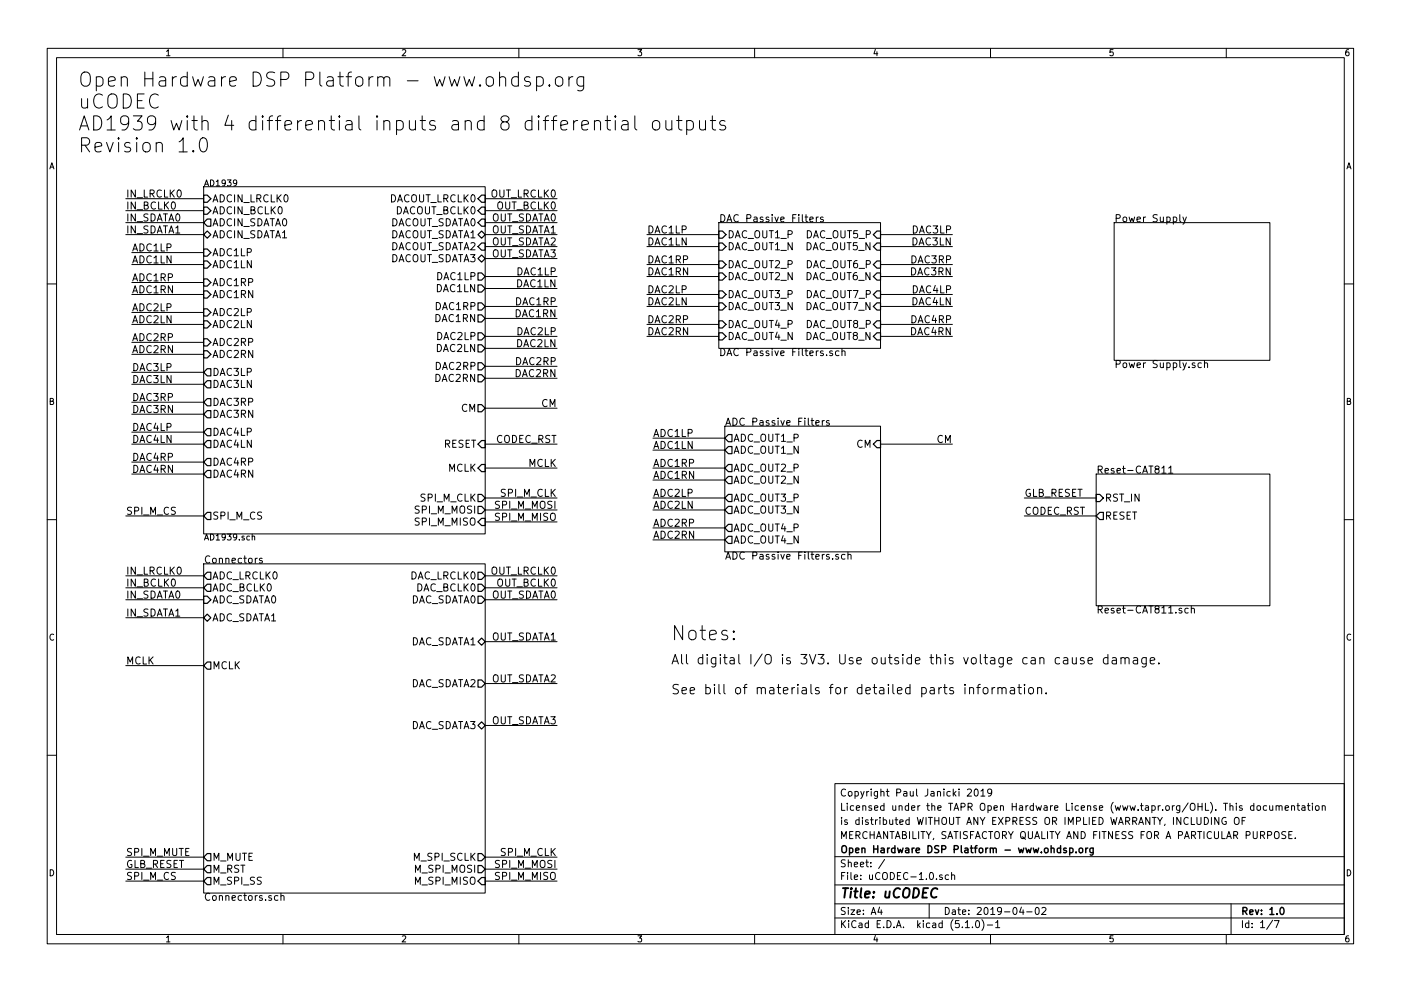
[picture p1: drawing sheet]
EESchema Schematic File Version 4
LIBS:uCODEC-1.0-cache
EELAYER 29 0
EELAYER END
$Descr A4 11693 8268
encoding utf-8
Sheet 1 7
Title "uCODEC"
Date "2019-04-02"
Rev "1.0"
Comp "Open Hardware DSP Platform - www.ohdsp.org"
Comment1 "MERCHANTABILITY, SATISFACTORY QUALITY AND FITNESS FOR A PARTICULAR PURPOSE."
Comment2 "is distributed WITHOUT ANY EXPRESS OR IMPLIED WARRANTY, INCLUDING OF"
Comment3 "Licensed under the TAPR Open Hardware License (www.tapr.org/OHL). This documentation"
Comment4 "Copyright Paul Janicki 2019"
$EndDescr
$Sheet
S 1700 1550 2350 2900
U 54BE4270
F0 "AD1939" 50
F1 "AD1939.sch" 50
F2 "ADCIN_LRCLK0" I L 1700 1650 60 
F3 "ADCIN_BCLK0" I L 1700 1750 60 
F4 "ADCIN_SDATA0" O L 1700 1850 60 
F5 "ADCIN_SDATA1" B L 1700 1950 60 
F6 "DACOUT_LRCLK0" I R 4050 1650 60 
F7 "DACOUT_BCLK0" I R 4050 1750 60 
F8 "DACOUT_SDATA0" I R 4050 1850 60 
F9 "DACOUT_SDATA1" B R 4050 1950 60 
F10 "DACOUT_SDATA2" I R 4050 2050 60 
F11 "DACOUT_SDATA3" B R 4050 2150 60 
F12 "MCLK" I R 4050 3900 60 
F13 "SPI_M_CLK" O R 4050 4150 60 
F14 "SPI_M_MISO" I R 4050 4350 60 
F15 "SPI_M_MOSI" O R 4050 4250 60 
F16 "SPI_M_CS" O L 1700 4300 60 
F17 "RESET" I R 4050 3700 60 
F18 "ADC2RN" I L 1700 2950 60 
F19 "ADC2RP" I L 1700 2850 60 
F20 "ADC2LN" I L 1700 2700 60 
F21 "ADC2LP" I L 1700 2600 60 
F22 "ADC1RN" I L 1700 2450 60 
F23 "ADC1RP" I L 1700 2350 60 
F24 "ADC1LN" I L 1700 2200 60 
F25 "ADC1LP" I L 1700 2100 60 
F26 "DAC1LP" O R 4050 2300 60 
F27 "DAC1LN" O R 4050 2400 60 
F28 "DAC1RP" O R 4050 2550 60 
F29 "DAC1RN" O R 4050 2650 60 
F30 "DAC2LP" O R 4050 2800 60 
F31 "DAC2LN" O R 4050 2900 60 
F32 "DAC2RP" O R 4050 3050 60 
F33 "DAC2RN" O R 4050 3150 60 
F34 "DAC3LP" O L 1700 3100 60 
F35 "DAC3LN" O L 1700 3200 60 
F36 "DAC3RP" O L 1700 3350 60 
F37 "DAC3RN" O L 1700 3450 60 
F38 "DAC4LP" O L 1700 3600 60 
F39 "DAC4LN" O L 1700 3700 60 
F40 "DAC4RP" O L 1700 3850 60 
F41 "DAC4RN" O L 1700 3950 60 
F42 "CM" O R 4050 3400 60 
$EndSheet
$Sheet
S 9300 1850 1300 1150
U 54DA50D9
F0 "Power Supply" 60
F1 "Power Supply.sch" 60
$EndSheet
Text Label 1050 1650 0    60   ~ 0
IN_LRCLK0
Text Label 1050 1750 0    60   ~ 0
IN_BCLK0
Text Label 1050 1850 0    60   ~ 0
IN_SDATA0
Text Label 1050 1950 0    60   ~ 0
IN_SDATA1
Wire Wire Line
	1050 1650 1700 1650
Wire Wire Line
	1700 1750 1050 1750
Wire Wire Line
	1050 1850 1700 1850
Wire Wire Line
	1700 1950 1050 1950
Text Label 4650 1650 2    60   ~ 0
OUT_LRCLK0
Text Label 4650 1750 2    60   ~ 0
OUT_BCLK0
Text Label 4650 1850 2    60   ~ 0
OUT_SDATA0
Wire Wire Line
	4050 1650 4650 1650
Wire Wire Line
	4650 1750 4050 1750
Wire Wire Line
	4050 1850 4650 1850
Text Label 4650 1950 2    60   ~ 0
OUT_SDATA1
Wire Wire Line
	4050 1950 4650 1950
Text Label 4650 2050 2    60   ~ 0
OUT_SDATA2
Wire Wire Line
	4050 2050 4650 2050
Text Label 4650 2150 2    60   ~ 0
OUT_SDATA3
Wire Wire Line
	4050 2150 4650 2150
$Sheet
S 1700 4700 2350 2750
U 54E8D6A6
F0 "Connectors" 60
F1 "Connectors.sch" 60
F2 "ADC_LRCLK0" O L 1700 4800 60 
F3 "ADC_BCLK0" O L 1700 4900 60 
F4 "ADC_SDATA0" I L 1700 5000 60 
F5 "DAC_LRCLK0" O R 4050 4800 60 
F6 "DAC_BCLK0" O R 4050 4900 60 
F7 "DAC_SDATA0" O R 4050 5000 60 
F8 "DAC_SDATA1" B R 4050 5350 60 
F9 "DAC_SDATA2" O R 4050 5700 60 
F10 "DAC_SDATA3" B R 4050 6050 60 
F11 "M_SPI_MISO" I R 4050 7350 60 
F12 "M_SPI_SCLK" O R 4050 7150 60 
F13 "M_SPI_MOSI" O R 4050 7250 60 
F14 "M_MUTE" O L 1700 7150 60 
F15 "M_RST" O L 1700 7250 60 
F16 "ADC_SDATA1" B L 1700 5150 60 
F17 "MCLK" O L 1700 5550 60 
F18 "M_SPI_SS" O L 1700 7350 60 
$EndSheet
Text Label 1050 4800 0    60   ~ 0
IN_LRCLK0
Text Label 1050 4900 0    60   ~ 0
IN_BCLK0
Text Label 1050 5000 0    60   ~ 0
IN_SDATA0
Text Label 1050 5150 0    60   ~ 0
IN_SDATA1
Wire Wire Line
	1050 4800 1700 4800
Wire Wire Line
	1700 4900 1050 4900
Wire Wire Line
	1050 5000 1700 5000
Wire Wire Line
	1700 5150 1050 5150
Text Label 4650 4800 2    60   ~ 0
OUT_LRCLK0
Text Label 4650 4900 2    60   ~ 0
OUT_BCLK0
Text Label 4650 5000 2    60   ~ 0
OUT_SDATA0
Wire Wire Line
	4050 4800 4650 4800
Wire Wire Line
	4650 4900 4050 4900
Wire Wire Line
	4050 5000 4650 5000
Text Label 4650 5350 2    60   ~ 0
OUT_SDATA1
Wire Wire Line
	4050 5350 4650 5350
Text Label 4650 5700 2    60   ~ 0
OUT_SDATA2
Wire Wire Line
	4050 5700 4650 5700
Text Label 4650 6050 2    60   ~ 0
OUT_SDATA3
Wire Wire Line
	4050 6050 4650 6050
Text Label 4650 3900 2    60   ~ 0
MCLK
Wire Wire Line
	4650 3900 4050 3900
Text Label 1050 4300 0    60   ~ 0
SPI_M_CS
Text Label 4650 4150 2    60   ~ 0
SPI_M_CLK
Text Label 4650 4250 2    60   ~ 0
SPI_M_MOSI
Text Label 4650 4350 2    60   ~ 0
SPI_M_MISO
Wire Wire Line
	4650 4150 4050 4150
Wire Wire Line
	4050 4250 4650 4250
Wire Wire Line
	4650 4350 4050 4350
Wire Wire Line
	1700 4300 1050 4300
Text Label 1050 7150 0    60   ~ 0
SPI_M_MUTE
Text Label 1050 7350 0    60   ~ 0
SPI_M_CS
Wire Wire Line
	1700 7150 1050 7150
Wire Wire Line
	1050 7250 1700 7250
Wire Wire Line
	1700 7350 1050 7350
Text Label 4650 7150 2    60   ~ 0
SPI_M_CLK
Text Label 4650 7250 2    60   ~ 0
SPI_M_MOSI
Text Label 4650 7350 2    60   ~ 0
SPI_M_MISO
Wire Wire Line
	4650 7150 4050 7150
Wire Wire Line
	4050 7250 4650 7250
Wire Wire Line
	4650 7350 4050 7350
Text Label 1050 7250 0    60   ~ 0
GLB_RESET
Text Notes 5600 5800 0    79   ~ 0
All digital I/O is 3V3. Use outside this voltage can cause damage.\n\nSee bill of materials for detailed parts information.
Text Notes 5600 5350 0    118  ~ 0
Notes:
Text Notes 650  1275 0    118  ~ 0
Open Hardware DSP Platform - www.ohdsp.org\nuCODEC\nAD1939 with 4 differential inputs and 8 differential outputs\nRevision 1.0
Text Label 8550 4150 0    60   ~ 0
GLB_RESET
Wire Wire Line
	8550 4150 9150 4150
Text Label 4650 2300 2    60   ~ 0
DAC1LP
Text Label 4650 2400 2    60   ~ 0
DAC1LN
Wire Wire Line
	4650 2400 4050 2400
Wire Wire Line
	4050 2300 4650 2300
Text Label 4650 2550 2    60   ~ 0
DAC1RP
Text Label 4650 2650 2    60   ~ 0
DAC1RN
Wire Wire Line
	4650 2650 4050 2650
Wire Wire Line
	4050 2550 4650 2550
Text Label 4650 2800 2    60   ~ 0
DAC2LP
Text Label 4650 2900 2    60   ~ 0
DAC2LN
Wire Wire Line
	4650 2900 4050 2900
Wire Wire Line
	4050 2800 4650 2800
Text Label 4650 3050 2    60   ~ 0
DAC2RP
Text Label 4650 3150 2    60   ~ 0
DAC2RN
Wire Wire Line
	4650 3150 4050 3150
Wire Wire Line
	4050 3050 4650 3050
Text Label 1100 3100 0    60   ~ 0
DAC3LP
Text Label 1100 3200 0    60   ~ 0
DAC3LN
Wire Wire Line
	1100 3200 1700 3200
Wire Wire Line
	1700 3100 1100 3100
Text Label 1100 3350 0    60   ~ 0
DAC3RP
Text Label 1100 3450 0    60   ~ 0
DAC3RN
Wire Wire Line
	1100 3450 1700 3450
Wire Wire Line
	1700 3350 1100 3350
Text Label 1100 3600 0    60   ~ 0
DAC4LP
Text Label 1100 3700 0    60   ~ 0
DAC4LN
Wire Wire Line
	1100 3700 1700 3700
Wire Wire Line
	1700 3600 1100 3600
Text Label 1100 3850 0    60   ~ 0
DAC4RP
Text Label 1100 3950 0    60   ~ 0
DAC4RN
Wire Wire Line
	1100 3950 1700 3950
Wire Wire Line
	1700 3850 1100 3850
Text Label 1100 2100 0    60   ~ 0
ADC1LP
Text Label 1100 2200 0    60   ~ 0
ADC1LN
Wire Wire Line
	1100 2200 1700 2200
Wire Wire Line
	1700 2100 1100 2100
Text Label 1100 2350 0    60   ~ 0
ADC1RP
Text Label 1100 2450 0    60   ~ 0
ADC1RN
Wire Wire Line
	1100 2450 1700 2450
Wire Wire Line
	1700 2350 1100 2350
Text Label 1100 2600 0    60   ~ 0
ADC2LP
Text Label 1100 2700 0    60   ~ 0
ADC2LN
Wire Wire Line
	1100 2700 1700 2700
Wire Wire Line
	1700 2600 1100 2600
Text Label 1100 2850 0    60   ~ 0
ADC2RP
Text Label 1100 2950 0    60   ~ 0
ADC2RN
Wire Wire Line
	1100 2950 1700 2950
Wire Wire Line
	1700 2850 1100 2850
$Sheet
S 6000 1850 1350 1050
U 5C8A7889
F0 "DAC Passive Filters" 60
F1 "DAC Passive Filters.sch" 60
F2 "DAC_OUT1_P" I L 6000 1950 60 
F3 "DAC_OUT1_N" I L 6000 2050 60 
F4 "DAC_OUT2_P" I L 6000 2200 60 
F5 "DAC_OUT2_N" I L 6000 2300 60 
F6 "DAC_OUT3_P" I L 6000 2450 60 
F7 "DAC_OUT3_N" I L 6000 2550 60 
F8 "DAC_OUT4_P" I L 6000 2700 60 
F9 "DAC_OUT4_N" I L 6000 2800 60 
F10 "DAC_OUT5_P" I R 7350 1950 60 
F11 "DAC_OUT5_N" I R 7350 2050 60 
F12 "DAC_OUT6_P" I R 7350 2200 60 
F13 "DAC_OUT6_N" I R 7350 2300 60 
F14 "DAC_OUT7_P" I R 7350 2450 60 
F15 "DAC_OUT7_N" I R 7350 2550 60 
F16 "DAC_OUT8_P" I R 7350 2700 60 
F17 "DAC_OUT8_N" I R 7350 2800 60 
$EndSheet
Text Label 5400 1950 0    60   ~ 0
DAC1LP
Text Label 5400 2050 0    60   ~ 0
DAC1LN
Wire Wire Line
	5400 2050 6000 2050
Wire Wire Line
	6000 1950 5400 1950
Text Label 5400 2200 0    60   ~ 0
DAC1RP
Text Label 5400 2300 0    60   ~ 0
DAC1RN
Wire Wire Line
	5400 2300 6000 2300
Wire Wire Line
	6000 2200 5400 2200
Text Label 5400 2450 0    60   ~ 0
DAC2LP
Text Label 5400 2550 0    60   ~ 0
DAC2LN
Wire Wire Line
	5400 2550 6000 2550
Wire Wire Line
	6000 2450 5400 2450
Text Label 5400 2700 0    60   ~ 0
DAC2RP
Text Label 5400 2800 0    60   ~ 0
DAC2RN
Wire Wire Line
	5400 2800 6000 2800
Wire Wire Line
	6000 2700 5400 2700
Text Label 7950 1950 2    60   ~ 0
DAC3LP
Text Label 7950 2050 2    60   ~ 0
DAC3LN
Wire Wire Line
	7950 2050 7350 2050
Wire Wire Line
	7350 1950 7950 1950
Text Label 7950 2200 2    60   ~ 0
DAC3RP
Text Label 7950 2300 2    60   ~ 0
DAC3RN
Wire Wire Line
	7950 2300 7350 2300
Wire Wire Line
	7350 2200 7950 2200
Text Label 7950 2450 2    60   ~ 0
DAC4LP
Text Label 7950 2550 2    60   ~ 0
DAC4LN
Wire Wire Line
	7950 2550 7350 2550
Wire Wire Line
	7350 2450 7950 2450
Text Label 7950 2700 2    60   ~ 0
DAC4RP
Text Label 7950 2800 2    60   ~ 0
DAC4RN
Wire Wire Line
	7950 2800 7350 2800
Wire Wire Line
	7350 2700 7950 2700
Wire Wire Line
	4050 3400 4650 3400
Text Label 4650 3400 2    60   ~ 0
CM
Wire Wire Line
	1700 5550 1050 5550
Text Label 1050 5550 0    60   ~ 0
MCLK
$Sheet
S 6050 3550 1300 1050
U 5C950C5D
F0 "ADC Passive Filters" 60
F1 "ADC Passive Filters.sch" 60
F2 "ADC_OUT1_P" O L 6050 3650 60 
F3 "ADC_OUT1_N" O L 6050 3750 60 
F4 "ADC_OUT2_P" O L 6050 3900 60 
F5 "ADC_OUT2_N" O L 6050 4000 60 
F6 "ADC_OUT3_P" O L 6050 4150 60 
F7 "ADC_OUT3_N" O L 6050 4250 60 
F8 "ADC_OUT4_P" O L 6050 4400 60 
F9 "ADC_OUT4_N" O L 6050 4500 60 
F10 "CM" I R 7350 3700 60 
$EndSheet
Text Label 5450 3650 0    60   ~ 0
ADC1LP
Text Label 5450 3750 0    60   ~ 0
ADC1LN
Wire Wire Line
	5450 3750 6050 3750
Wire Wire Line
	6050 3650 5450 3650
Text Label 5450 3900 0    60   ~ 0
ADC1RP
Text Label 5450 4000 0    60   ~ 0
ADC1RN
Wire Wire Line
	5450 4000 6050 4000
Wire Wire Line
	6050 3900 5450 3900
Text Label 5450 4150 0    60   ~ 0
ADC2LP
Text Label 5450 4250 0    60   ~ 0
ADC2LN
Wire Wire Line
	5450 4250 6050 4250
Wire Wire Line
	6050 4150 5450 4150
Text Label 5450 4400 0    60   ~ 0
ADC2RP
Text Label 5450 4500 0    60   ~ 0
ADC2RN
Wire Wire Line
	5450 4500 6050 4500
Wire Wire Line
	6050 4400 5450 4400
Wire Wire Line
	7350 3700 7950 3700
Text Label 7950 3700 2    60   ~ 0
CM
$Sheet
S 9150 3950 1450 1100
U 5C9538A4
F0 "Reset-CAT811" 60
F1 "Reset-CAT811.sch" 60
F2 "RST_IN" I L 9150 4150 60 
F3 "RESET" O L 9150 4300 60 
$EndSheet
Wire Wire Line
	9150 4300 8550 4300
Text Label 8550 4300 0    60   ~ 0
CODEC_RST
Wire Wire Line
	4050 3700 4650 3700
Text Label 4650 3700 2    60   ~ 0
CODEC_RST
$EndSCHEMATC
